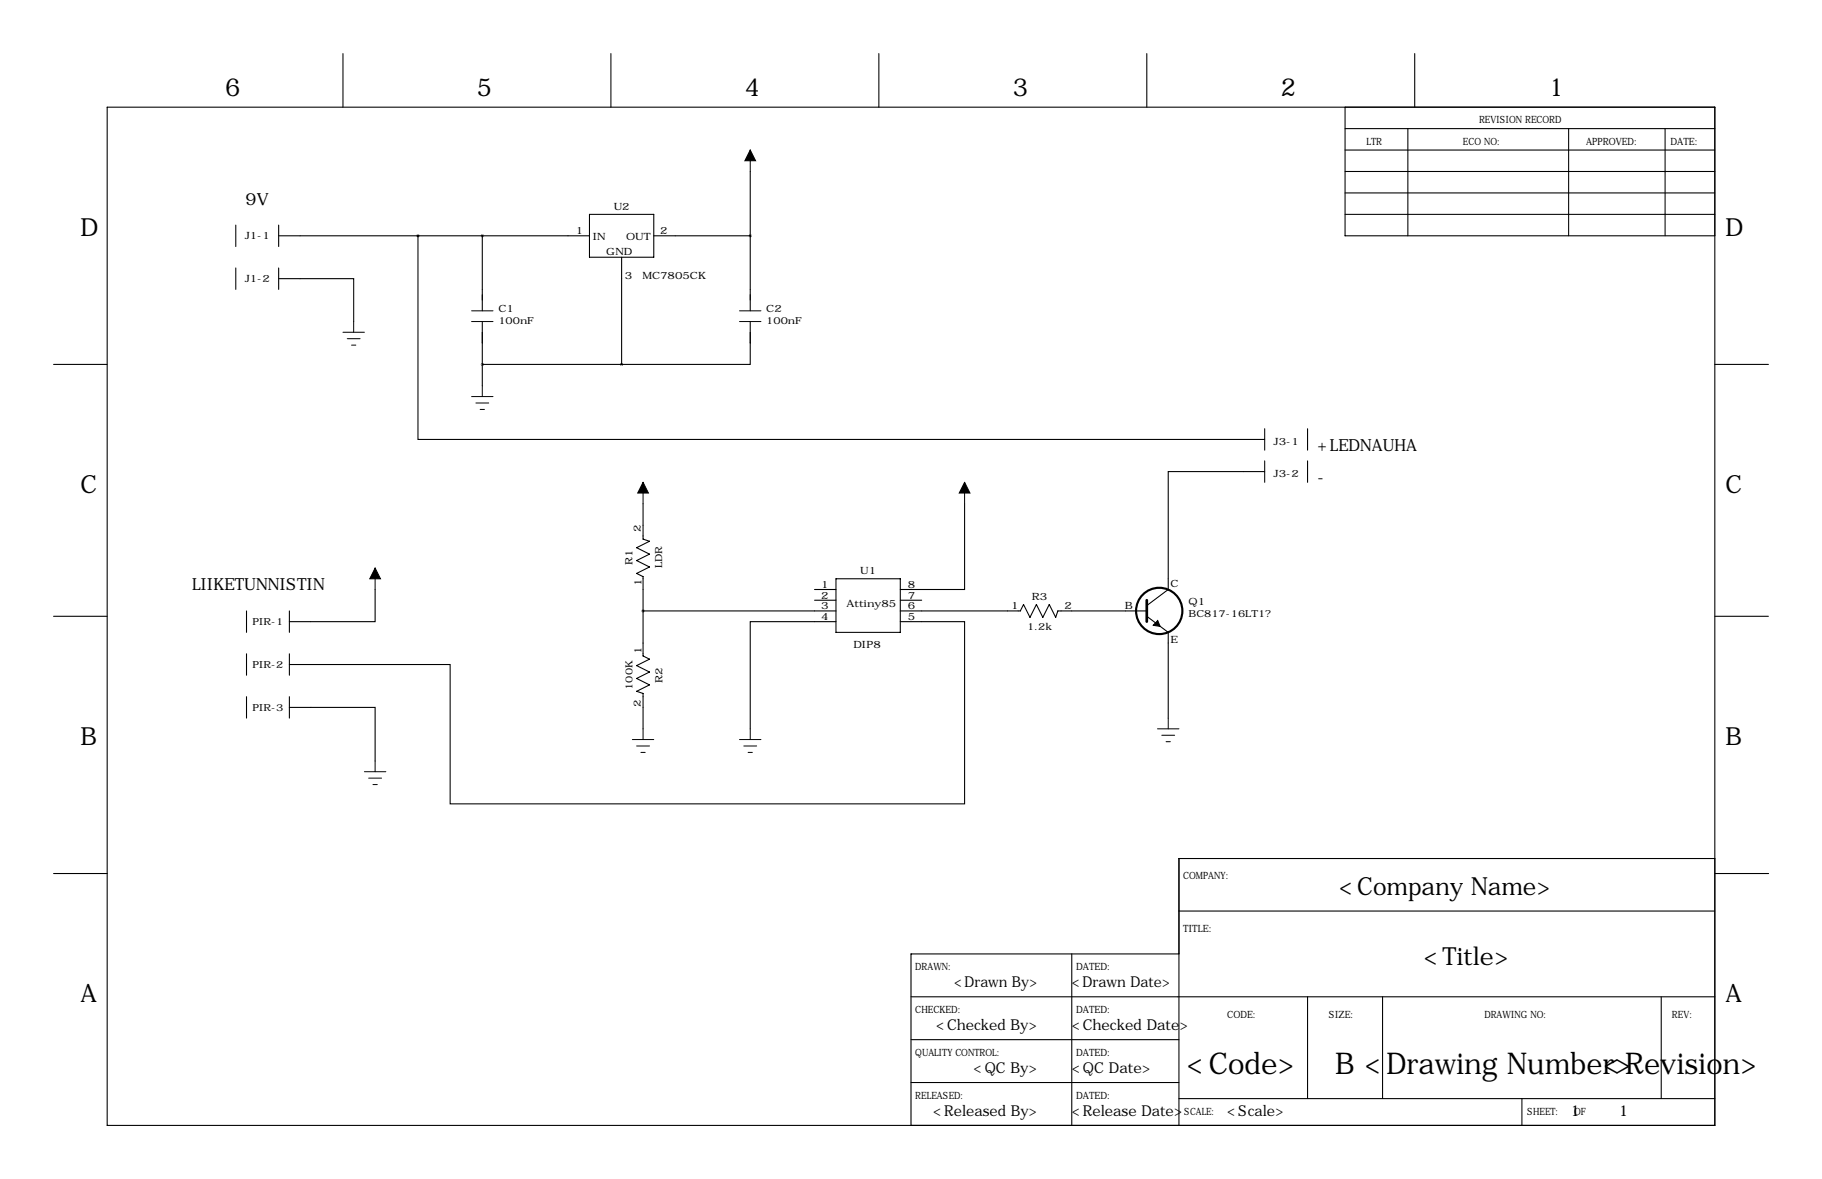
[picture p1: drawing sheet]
<svg xmlns="http://www.w3.org/2000/svg" width="432mm" height="279mm" viewBox="0 0 432 279" stroke-linecap="round" stroke-linejoin="round" font-family="sans-serif">
<g fill="none" stroke="#000" stroke-width=".25">
<path d="M81.3 12.7v12.7M144.8 12.7v12.7M208.3 12.7v12.7M271.8 12.7v12.7M335.3 12.7v12.7M25.4 25.4h381v241.3h-381zM318.8 30.5h87.6M318.8 35.6h87.6M318.8 25.4v30.5h87.6M333.7 30.5v25.4M371.8 30.5v25.4M394.6 30.5v25.4"/>
<path d="M55.9 53.3v5.1M66 55.9h73.7M66 53.3v5.1M99.1 55.9v48.2h200.6M114.3 55.9v17.8M139.7 50.8h15.2v10.2h-15.2zM154.9 55.9h22.9M177.8 40.6v33.1M318.8 45.7h87.6M318.8 50.8h87.6M318.8 40.6h87.6M55.9 63.5v5.1"/>
<path d="M66 66h17.8v10.2M66 63.5v5.1M114.3 76.2v15.2M147.3 61v25.4M177.8 76.2v10.2h-30.5M12.7 86.4h12.7M114.3 86.4h33M406.4 86.4h12.7M152.4 119.4v8.4l1.5 .5-3 1.5 3 1.5-3 1.5 3 1.6-3 1.5 1.5 .8v18.7l1.5 .8-3 1.5 3 1.6-3 1.5 3 1.5-3 1.5 1.5 .5v8.4M228.6 119.4v20.3h-15.2M299.7 111.8h-22.8v27.9l-5.1 3.8M299.7 101.6v5.1"/>
<path d="M299.7 109.2v5.1M309.9 101.6v5.1M309.9 109.2v5.1M88.9 139.7v7.6h-20.3M193 139.7h5.1M198.1 137.2h15.3v12.7h-15.3zM12.7 146h12.7M58.4 144.8v5.1M58.4 154.9v5.1M68.6 144.8v5.1M68.6 154.9v5.1M152.4 144.8h45.7"/>
<path d="M193 142.2h5.1M198.1 147.3h-20.3v25.4M213.4 147.3h15.2v43.2h-121.9v-33h-38.1M213.4 142.2h5M213.4 144.8h28.4l.8-1.5 1.5 3 1.5-3 1.5 3 1.6-3 1.5 3 .5-1.5h21.1M271.8 146l5.1 3.9v20.3M406.4 146h12.7M58.4 165.1v5.1M68.6 167.6h20.3v12.7M68.6 165.1v5.1M12.7 207h12.7M279.4 215.9h127"/>
<path d="M406.4 203.5h-127v63.2M406.5 207h12.7M215.9 236.2h190.5M254 226.1v40.6M279.4 226.1h-63.5v40.6M309.9 236.2v24.1M327.7 236.2v24.1M393.7 236.2v24.1M215.9 246.4h63.5M215.9 256.5h63.5M279.4 260.3h127M360.7 260.3v6.4"/>
</g>
<g fill="none" stroke="#000" stroke-width=".24">
<path d="M177.8 35.6v5M81.3 78.7h5.1M83.8 76.2v2.5M111.8 73.7h5M111.8 76.2h5M175.3 73.7h5M175.3 76.2h5M82.3 80.3h3M83.3 81.8h1M111.8 94h5M112.8 95.5h3M113.8 97h1"/>
<path d="M114.3 91.4v2.6M152.4 114.3v5.1M228.6 114.3v5.1M88.9 134.6v5.1M149.9 175.3h5M150.9 176.8h3M151.9 178.3h1M152.4 172.7v2.6M175.3 175.3h5M176.3 176.8h3M177.3 178.3h1M177.8 172.7v2.6"/>
<path d="M274.3 172.7h5.1M275.3 174.2h3.1M276.4 175.8h1M276.9 170.2v2.5M86.4 182.9h5M87.4 184.4h3M88.4 185.9h1M88.9 180.3v2.6"/>
</g>
<circle cx="274.7" cy="144.8" r="5.5" fill="none" stroke="#000" stroke-width=".51"/>
<path d="M271.8 142.2v5.1" fill="none" stroke="#000" stroke-width=".63"/>
<path d="M274.4 147.1l.5 1.3-1.6-.2z" fill="#000" stroke="#000" stroke-width=".25"/>
<path d="M177.8 35.6l1.3 2.5h-2.6zM152.4 114.3l1.3 2.5h-2.6zM228.6 114.3l1.3 2.5h-2.6zM88.9 134.6l1.3 2.6h-2.6z" fill="#000" stroke="#000" stroke-width=".24"/>
<path d="M99 55.9a.05 .05 0 0 0 .1 0 .05 .05 0 0 0-.1 0z" fill="#000" stroke="#000" stroke-width=".63"/>
<g font-size="7.1">
<text x="281.3" y="254.6">&lt;Code&gt;</text>
<text x="316.5" y="254.6">B &lt;Drawing Number&gt;</text>
<text x="380" y="254.6">&lt;Revision&gt;</text>
</g>
<g font-size="5.9">
<text x="53.3" y="22.9">6</text>
<text x="113" y="22.9">5</text>
<text x="176.5" y="22.9">4</text>
<text x="240" y="22.9">3</text>
<text x="303.5" y="22.9">2</text>
<text x="367" y="22.9">1</text>
<text x="19" y="55.9">D</text>
<text x="408.9" y="55.9">D</text>
<text x="19" y="116.8">C</text>
<text x="408.9" y="116.8">C</text>
<text x="19" y="176.5">B</text>
<text x="408.9" y="176.5">B</text>
<text x="317.4" y="212.1">&lt;Company Name&gt;</text>
<text x="337.5" y="228.7">&lt;Title&gt;</text>
<text x="19" y="237.5">A</text>
<text x="408.9" y="237.5">A</text>
</g>
<g font-size="4">
<text x="58.2" y="48.5">9V</text>
<text x="312.2" y="106.9">+LEDNAUHA</text>
<text x="312.2" y="114.5">-</text>
<text x="45.5" y="139.9">LIIKETUNNISTIN</text>
</g>
<g font-size="3.6">
<text x="226.1" y="234">&lt;Drawn By&gt;</text>
<text x="254" y="234">&lt;Drawn Date&gt;</text>
<text x="221.8" y="244.1">&lt;Checked By&gt;</text>
<text x="254" y="244.1">&lt;Checked Date&gt;</text>
<text x="230.7" y="254.3">&lt;QC By&gt;</text>
<text x="254" y="254.3">&lt;QC Date&gt;</text>
<text x="221.2" y="264.4">&lt;Released By&gt;</text>
<text x="254" y="264.4">&lt;Release Date&gt;</text>
<text x="290.8" y="264.4">&lt;Scale&gt;</text>
<text x="372.1" y="264.4">1</text>
<text x="383.5" y="264.4">1</text>
</g>
<g font-size="2.4">
<text x="350.5" y="29.2">REVISION RECORD</text>
<text x="323.8" y="34.3">LTR</text>
<text x="346.7" y="34.3">ECO NO:</text>
<text x="375.9" y="34.3">APPROVED:</text>
<text x="395.9" y="34.3">DATE:</text>
<text x="145.4" y="49.8">U2</text>
<text x="58" y="56.6">J1-1</text>
<text x="136.4" y="55.4">1</text>
<text x="140.5" y="56.9">IN</text>
<text x="148.4" y="56.9">OUT</text>
<text x="156.5" y="55.4">2</text>
<text x="143.7" y="60.5">GND</text>
<text x="58" y="66.8">J1-2</text>
<text x="148.1" y="66.1">3</text>
<text x="152.2" y="66.1">MC7805CK</text>
<text x="118.1" y="73.9">C1</text>
<text x="181.6" y="73.9">C2</text>
<text x="301.8" y="105.5">J3-1</text>
<text x="301.8" y="113.1">J3-2</text>
<text x="151.9" y="126.2" transform="rotate(-90 151.9 126.2)">2</text>
<text x="149.9" y="133.9" transform="rotate(-90 149.9 133.9)">R1</text>
<text x="203.9" y="136.1">U1</text>
<text x="152" y="138.8" transform="rotate(-90 152 138.8)">1</text>
<text x="194.6" y="139.3">1</text>
<text x="194.6" y="141.9">2</text>
<text x="200.6" y="143.8">Attiny85</text>
<text x="215.1" y="139.3">8</text>
<text x="215.1" y="141.9">7</text>
<text x="244.6" y="142.2">R3</text>
<text x="277.4" y="139.2">C</text>
<text x="281.7" y="143.3">Q1</text>
<text x="194.6" y="144.4">3</text>
<text x="194.6" y="147">4</text>
<text x="215.1" y="144.4">6</text>
<text x="215.1" y="147">5</text>
<text x="239.6" y="144.4">1</text>
<text x="252.3" y="144.3">2</text>
<text x="266.6" y="144.3">B</text>
<text x="152" y="155" transform="rotate(-90 152 155)">1</text>
<text x="202.2" y="153.5">DIP8</text>
<text x="277.4" y="152.4">E</text>
<text x="157" y="161.8" transform="rotate(-90 157 161.8)">R2</text>
<text x="151.9" y="167.6" transform="rotate(-90 151.9 167.6)">2</text>
<text x="280.4" y="208.3">COMPANY:</text>
<text x="280.4" y="221">TITLE:</text>
<text x="216.9" y="229.9">DRAWN:</text>
<text x="255" y="229.9">DATED:</text>
<text x="216.9" y="240">CHECKED:</text>
<text x="255" y="240">DATED:</text>
<text x="290.8" y="241.3">CODE:</text>
<text x="315" y="241.3">SIZE:</text>
<text x="351.8" y="241.3">DRAWING NO:</text>
<text x="396.2" y="241.3">REV:</text>
<text x="216.9" y="250.2">QUALITY CONTROL:</text>
<text x="255" y="250.2">DATED:</text>
<text x="216.9" y="260.3">RELEASED:</text>
<text x="255" y="260.3">DATED:</text>
<text x="280.7" y="264.2">SCALE:</text>
<text x="361.9" y="264.2">SHEET:</text>
<text x="373.1" y="264.2">OF</text>
</g>
<g font-size="2.3">
<text x="118.1" y="76.7">100nF</text>
<text x="181.6" y="76.7">100nF</text>
<text x="157" y="134.7" transform="rotate(-90 157 134.7)">LDR</text>
<text x="59.8" y="148.1">PIR-1</text>
<text x="243.4" y="149.3">1.2k</text>
<text x="281.7" y="146.3">BC817-16LT1?</text>
<text x="59.8" y="158.2">PIR-2</text>
<text x="149.9" y="163.5" transform="rotate(-90 149.9 163.5)">100K</text>
<text x="59.8" y="168.4">PIR-3</text>
</g>
</svg>
